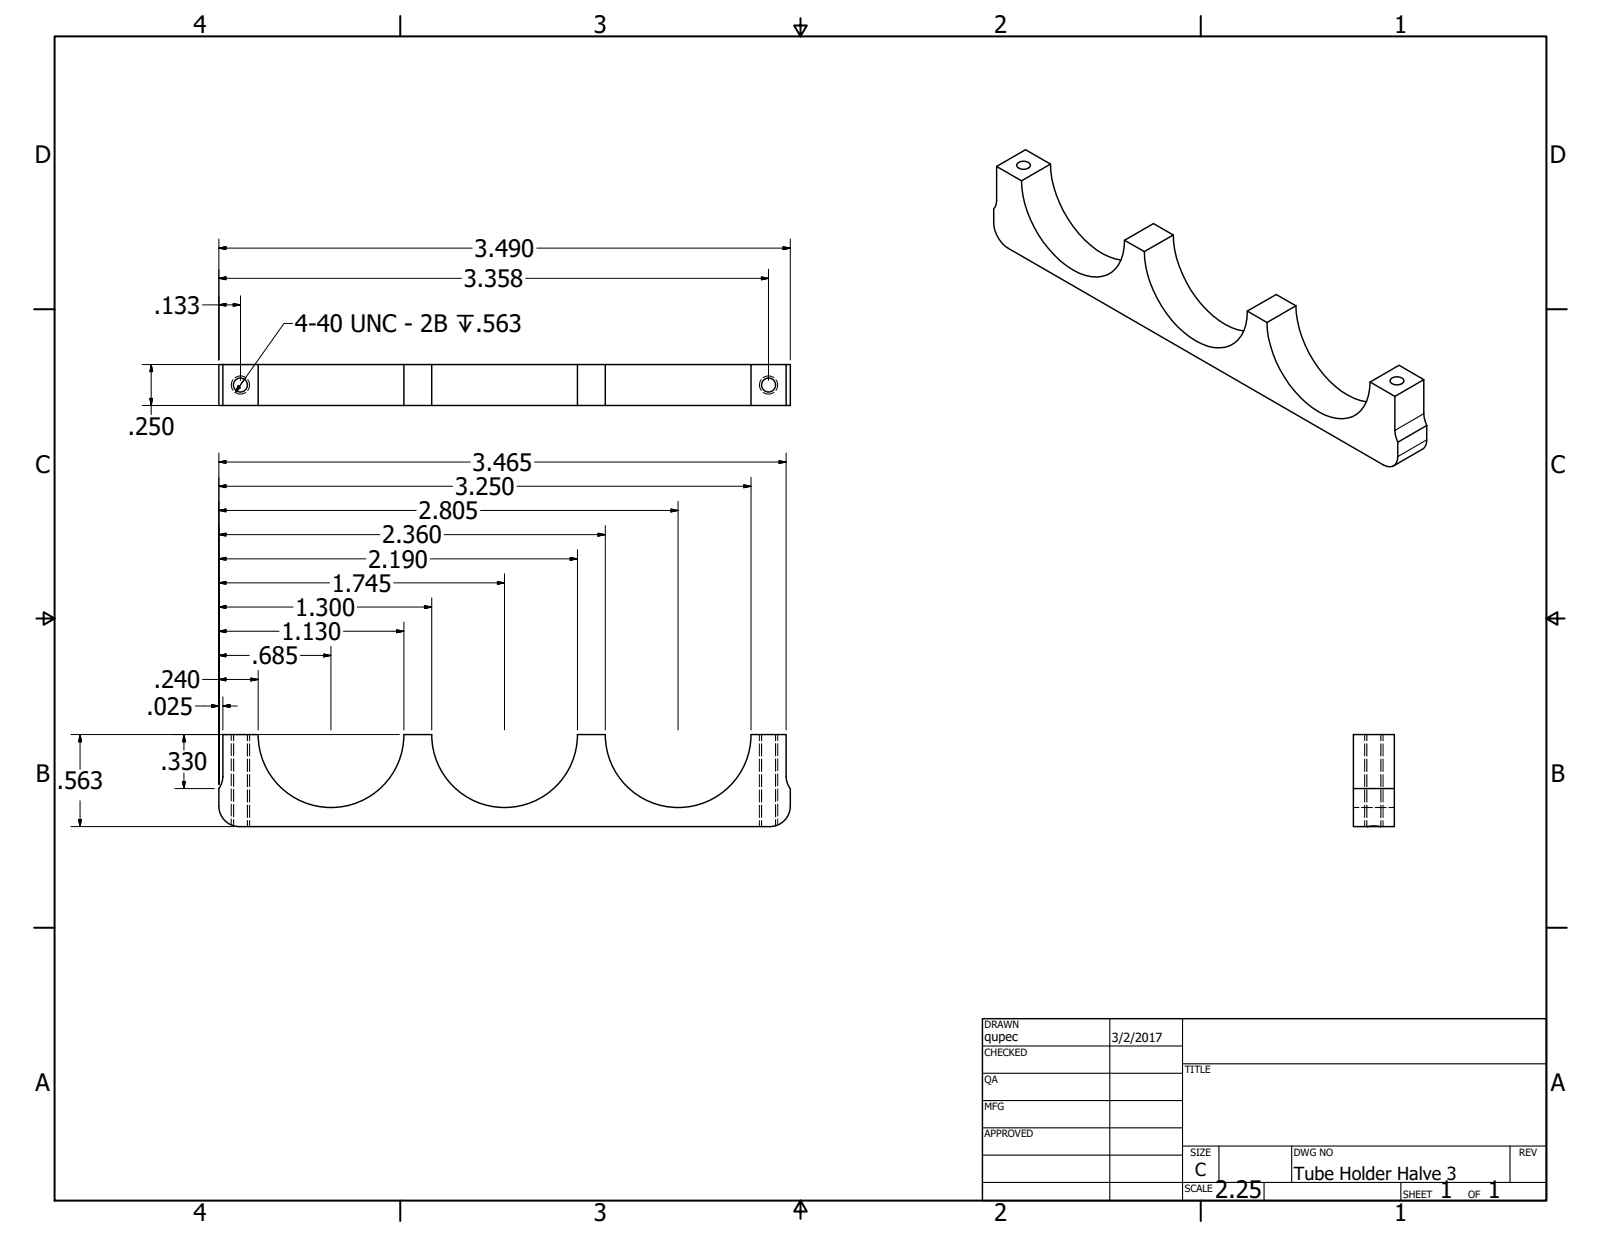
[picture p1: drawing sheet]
<svg xmlns="http://www.w3.org/2000/svg" width="559mm" height="432mm" viewBox="0 0 559 432" stroke-linecap="round" stroke-linejoin="round" font-family="sans-serif">
<!-- layer: Visible (ANSI) -->
<g fill="none" stroke="#000" stroke-width=".51">
<path d="M347.9 58.1v11.9l-.5 2.1-.6 .8v5M347.9 58.1l8.7 5M355 57.1a3.2 3.2 0 0 1 4.5 0l.2 .6a2.78 2.78 0 0 1-4.9 0zM366.6 57.3a39.6 39.6 0 0 0 18.3 31.3l4.3 1.8 2.1 .4M366.6 57.3l-8.7-5-10 5.8M366.6 57.3l-10 5.8M356.6 63.1a39.5 39.5 0 0 0 17.9 31.1 12.6 12.6 0 0 0 13.5 .9 13.3 13.3 0 0 0 4.5-11.2M351.9 86.7l131 75.6M392.5 83.9l6.9 3.9M399.4 87.8a39.8 39.8 0 0 0 18 31.2 12.4 12.4 0 0 0 13.4 .8 13.1 13.1 0 0 0 4.6-11.2M409.5 82a39.8 39.8 0 0 0 18.2 31.3l4.3 1.8 2.1 .4M409.5 82l-6.9-4-10.1 5.9"/>
<path d="M409.5 82l-10.1 5.8M435.4 108.6l6.8 4M442.2 112.6a39.5 39.5 0 0 0 18 31.1 12.6 12.6 0 0 0 13.4 .8 13.5 13.5 0 0 0 4.6-11.2M452.3 106.7a39.4 39.4 0 0 0 18.2 31.3l2.2 1.1 4.2 1.2M452.3 106.7l-6.8-3.9-10.1 5.8M452.3 106.7l-10.1 5.9M77.8 127.3v14.2M90.1 127.3v14.2M141 127.3v14.2M150.7 127.3v14.2M201.5 127.3v14.2M211.3 127.3v14.2h50.8"/>
<path d="M262.1 127.3h-185.7v14.2h134.9M274.4 127.3h1.4v14.2h-13.7M478.2 133.3l10.1-5.8 8.7 5-10.1 5.9M478.2 133.3l8.7 5.1M485.3 132.4a3 3 0 0 1 4.7 .5 2.78 2.78 0 0 1-4.9 0zM486.9 138.4v11.8l.1 1.4 .9 2.8M497 132.5v11.9l.1 1.3 .9 2.8M262.1 141.5v-14.2h12.3v14.2M487.9 154.4v5M498 148.5v5a3.6 3.6 0 0 1-1.5 3.3M498 148.5l-10.1 5.9M77.8 256.4h12.3a25.4 25.4 0 0 0 25.5 25.5 25.4 25.4 0 0 0 25.4-25.5h9.7a25.4 25.4 0 0 0 25.4 25.5 25.4 25.4 0 0 0 25.4-25.5h9.8a25.4 25.4 0 0 0 25.4 25.5 25.4 25.4 0 0 0 25.4-25.5h12.3v15.2l.5 2 .9 1.7v6.1a7.1 7.1 0 0 1-7.1 7.1h-185.2a7.1 7.1 0 0 1-7.1-7.1v-6.1l.9-1.7 .5-2z"/>
<path d="M472.4 256.4h14.3v18.9h-14.3zM472.4 275.3v13.2h4.7M486.7 275.3v13.2h-4.8M477.1 288.5l2.5-.2 2.3 .2M477.1 288.5h4.8"/>
<circle cx="83.9" cy="134.4" r="2.44"/>
<circle cx="268.3" cy="134.4" r="2.44"/>
</g>
<!-- layer: Hidden (ANSI) -->
<g fill="none" stroke="#000" stroke-width=".38">
<path d="M81.5 256.4v2.2M81.5 259.6v4.2M86.4 256.4v2.2M86.4 259.7v4.2M265.8 256.4v2.2M265.8 259.7v4.2M270.7 256.4v2.2M270.7 259.6v4.2M477.1 256.4v2.2M477.1 259.7v4.2M482 256.4v2.2M482 259.7v4.2"/>
<path d="M81.5 264.9v4.3M81.5 270.3v4.2M81.5 275.5v4.3M86.4 265v4.3M86.4 270.4v4.2M86.4 275.7v4.3M265.8 265v4.3M265.8 270.4v4.2M265.8 275.7v4.3M270.7 264.9v4.3M270.7 270.3v4.2M270.7 275.5v4.3"/>
<path d="M477.1 265v4.3M477.1 270.4v4.2M477.1 275.7v4.3M482 265v4.3M482 270.4v4.2M482 275.7v4.3M81.5 280.9v4.2M81.5 286.1v2.2M86.4 281.1v4.3M86.4 286.4v2.1M265.8 281.1v4.3M265.8 286.4v2.1"/>
<path d="M270.7 280.9v4.2M270.7 286.1v2.2M472.4 281.9h1.9M475.2 281.9h3.8M477.1 281.1v4.3M477.1 286.4v2.1M480 281.9h3.8M482 281.1v4.3M482 286.4v2.1M484.8 281.9h1.9"/>
</g>
<!-- layer: Hidden Narrow (ANSI) -->
<g fill="none" stroke="#000" stroke-width=".35">
<path d="M81.3 132.5a3.1 3.1 0 0 0 0 3.8M82.1 137a3 3 0 0 0 3.7 0M82.1 131.8a3 3 0 0 1 3.7 0M86.5 132.5a3.1 3.1 0 0 1 0 3.8M265.7 132.5a3.1 3.1 0 0 0 0 3.8M266.4 137a3.1 3.1 0 0 0 3.7 0M266.4 131.8a3.1 3.1 0 0 1 3.7 0M270.8 132.5a3.1 3.1 0 0 1 0 3.8M80.7 256.4v2.1M80.7 259.6v4.2M87.1 256.4v2.2M87.1 259.7v4.2"/>
<path d="M265 256.4v2.2M265 259.7v4.2M271.5 256.4v2.1M271.5 259.6v4.2M476.3 256.4v2.2M476.3 259.7v4.2M482.7 256.4v2.2M482.7 259.7v4.2M80.7 264.9v4.1M80.7 270.1v4.2M80.7 275.4v4.2M87.1 265v4.3"/>
<path d="M87.1 270.4v4.2M87.1 275.7v4.3M265 265v4.3M265 270.4v4.2M265 275.7v4.3M271.5 264.9v4.1M271.5 270.1v4.2M271.5 275.4v4.2M476.3 265v4.3M476.3 270.4v4.2M476.3 275.7v4.3M482.7 265v4.3"/>
<path d="M482.7 270.4v4.2M482.7 275.7v4.3M80.7 280.7v4.2M80.7 285.9v2.1M87.1 281.1v4.3M87.1 286.4v2.1M265 281.1v4.3M265 286.4v2.1M271.5 280.7v4.2M271.5 285.9v2.1M476.3 281.1v4.3M476.3 286.4v2.1"/>
<path d="M482.7 281.1v4.3M482.7 286.4v2.1"/>
</g>
<!-- layer: Visible Narrow (ANSI) -->
<path d="M497 144.4l-10.1 5.8M498 153.5l-10.1 5.9" fill="none" stroke="#000" stroke-width=".38"/>
<path d="M346.8 77.9a11.3 11.3 0 0 0 5.1 8.8M487.9 159.4a3.1 3.1 0 0 1-1.5 3.2 3.1 3.1 0 0 1-3.5-.3M496.5 156.8l-10.1 5.8" fill="none" stroke="#000" stroke-width=".51"/>
<!-- layer: Border (ANSI) -->
<g fill="none" stroke="#000" stroke-width=".7">
<path d="M19 12.7h520.8v406.4h-520.8zM139.7 5.6v7.1M279.4 6.3v6.4l-2.2-3.8h4.4l-2.2 3.8M419.1 5.6v7.1M11.9 107.9h7.1M539.8 107.9h7.1M12.7 215.9h6.3l-3.8-2.2v4.4l3.8-2.2M539.8 215.9l3.8 2.2v-4.4l-3.8 2.2h6.3M11.9 323.8h7.1M539.8 323.8h7.1M139.7 419.1v7.1M279.4 419.1l2.2 3.8h-4.4l2.2-3.8v6.3"/>
<path d="M419.1 419.1v7.1"/>
</g>
<!-- layer: Title (ANSI) -->
<g fill="none" stroke="#000" stroke-width=".38">
<path d="M387.3 355.6v63.5M412.7 355.6v63.5M342.9 365.1h69.8M342.9 374.6h69.8M412.7 371.3h127.1M342.9 384.2h69.8M342.9 393.7h69.8M342.9 412.7h196.9M342.9 403.2h69.8M412.7 400h127.1M425.4 400v12.7M441.2 412.7v6.4"/>
<path d="M450.8 400v12.7M488.9 412.7v6.4M527 400v12.7"/>
</g>
<path d="M342.9 355.6h196.9v63.5h-196.9z" fill="none" stroke="#000" stroke-width=".51"/>
<!-- layer: Dimension (ANSI) -->
<g fill="none" stroke="#000" stroke-width=".35">
<path d="M76.4 86.6l2.5-.5v1zM76.4 97.2l2.5-.6v1.1zM76.4 86.6h88.4M76.4 83.4v42.3M76.4 97.2h84.7M183.5 97.2h84.7M187.3 86.6h88.5M265.7 96.6l2.5 .6-2.5 .5zM268.2 94v38.8M273.3 86.1l2.5 .5-2.5 .5zM275.8 83.4v42.3M70.7 106.4h13.2"/>
<path d="M76.4 106.4l2.5-.5v1zM81.4 105.9l2.5 .5-2.5 .5zM83.9 103.3v29.5M49.6 127.3h38.9M52.3 139.1h1l-.5 2.4zM52.8 127.3l.5 2.4h-1zM52.8 127.3v17.4M49.6 141.5h26.6M76.4 158.1v115.6M274.4 158.1v96.7M76.4 178.2l2.5-.5v1zM76.4 169.7l2.5-.5v1z"/>
<path d="M76.4 161.3l2.5-.5v.9zM76.4 178.2h68.9M76.4 169.7h81.6M76.4 161.3h87.7M167.7 178.2h69M180.5 169.7h81.6M186.6 161.3h87.8M234.2 177.7l2.5 .5-2.5 .5zM236.7 175v79.8M259.6 169.2l2.5 .5-2.5 .5zM262.1 166.6v88.2M271.9 160.8l2.5 .5-2.5 .4z"/>
<path d="M76.4 195.1l2.5-.5v1zM76.4 186.6l2.5-.5v1zM76.4 195.1h51.3M76.4 186.6h56.2M150.2 195.1h51.3M155 186.6h56.3M199 194.6l2.5 .5-2.5 .5zM201.5 191.9v62.9M208.7 186.1l2.6 .5-2.6 .5zM211.3 183.5v71.3M76.4 211.9l2.5-.5v1zM76.4 203.5l2.5-.5v1z"/>
<path d="M76.4 211.9h25.9M76.4 203.5h38.6M124.7 211.9h26M137.4 203.5h38.7M138.4 219.8l2.6 .5-2.6 .6zM141 217.2v37.6M148.1 211.4l2.6 .5-2.6 .5zM150.7 208.7v46.1M173.6 203l2.5 .5-2.5 .5zM176.1 200.3v54.5M70.7 237.2h19.4M76.4 237.2l2.5-.5v1z"/>
<path d="M76.4 228.8l2.5-.5v1zM76.4 220.3l2.5-.5v1.1zM76.4 228.8h10.6M76.4 220.3h21M87.6 236.7l2.5 .5-2.5 .5zM90.1 234v20.8M104.8 228.8h10.7M113 228.3l2.5 .5-2.5 .5zM115.5 225.6v29.2M119.9 220.3h21.1M24.8 256.4h114.6M27.9 256.4l.5 2.6h-1z"/>
<path d="M27.9 256.4v12.1M64.2 256.4l.5 2.6h-.9zM64.2 256.4v5.5M68.2 246.4h8.2M73.9 245.9l2.5 .5-2.5 .6zM77.8 246.4l2.5-.5v1.1zM77.8 246.4h5M77.8 243.3v11.5M27.9 279.5v9M61 275.3h13.8M63.8 272.8h.9l-.5 2.5zM64.2 269.8v5.5"/>
<path d="M24.8 288.5h57.1M27.4 286.1h1l-.5 2.4z"/>
</g>
<g fill="#000" stroke="#000" stroke-width=".35">
<path d="M76.4 86.6l2.5-.5zM76.4 86.6l2.5-.5v1zM76.4 97.2l2.5-.6zM76.4 97.2l2.5-.6v1.1zM265.7 97.7l2.5-.5zM265.7 96.6l2.5 .6-2.5 .5zM273.3 87.1l2.5-.5zM273.3 86.1l2.5 .5-2.5 .5zM76.4 106.4l2.5-.5zM76.4 106.4l2.5-.5v1zM81.4 106.9l2.5-.5zM81.4 105.9l2.5 .5-2.5 .5z"/>
<path d="M52.3 139.1l.5 2.4zM52.3 139.1h1l-.5 2.4zM52.8 127.3l.5 2.4zM52.8 127.3l.5 2.4h-1zM76.4 178.2l2.5-.5zM76.4 178.2l2.5-.5v1zM76.4 169.7l2.5-.5zM76.4 169.7l2.5-.5v1zM76.4 161.3l2.5-.5zM76.4 161.3l2.5-.5v.9zM234.2 178.7l2.5-.5zM234.2 177.7l2.5 .5-2.5 .5z"/>
<path d="M259.6 170.2l2.5-.5zM259.6 169.2l2.5 .5-2.5 .5zM271.9 161.7l2.5-.4zM271.9 160.8l2.5 .5-2.5 .4zM76.4 195.1l2.5-.5zM76.4 195.1l2.5-.5v1zM76.4 186.6l2.5-.5zM76.4 186.6l2.5-.5v1zM199 195.6l2.5-.5zM199 194.6l2.5 .5-2.5 .5zM208.7 187.1l2.6-.5zM208.7 186.1l2.6 .5-2.6 .5z"/>
<path d="M76.4 220.3l2.5-.5zM76.4 220.3l2.5-.5v1.1zM76.4 211.9l2.5-.5zM76.4 211.9l2.5-.5v1zM76.4 203.5l2.5-.5zM76.4 203.5l2.5-.5v1zM148.1 212.4l2.6-.5zM148.1 211.4l2.6 .5-2.6 .5zM173.6 204l2.5-.5zM173.6 203l2.5 .5-2.5 .5zM76.4 237.2l2.5-.5zM76.4 237.2l2.5-.5v1z"/>
<path d="M76.4 228.8l2.5-.5zM76.4 228.8l2.5-.5v1zM87.6 237.7l2.5-.5zM87.6 236.7l2.5 .5-2.5 .5zM113 229.3l2.5-.5zM113 228.3l2.5 .5-2.5 .5zM138.4 220.9l2.6-.6zM138.4 219.8l2.6 .5-2.6 .6zM27.9 256.4l.5 2.6zM27.9 256.4l.5 2.6h-1zM64.2 256.4l.5 2.6zM64.2 256.4l.5 2.6h-.9z"/>
<path d="M73.9 247l2.5-.6zM73.9 245.9l2.5 .5-2.5 .6zM77.8 246.4l2.5-.5zM77.8 246.4l2.5-.5v1.1zM63.8 272.8l.4 2.5zM63.8 272.8h.9l-.5 2.5zM27.4 286.1l.5 2.4zM27.4 286.1h1l-.5 2.4z"/>
</g>
<!-- layer: Symbol (ANSI) -->
<path d="M102.1 112.9h-3l-15.6 22 2.3-3.1M83.1 134.7l.8 .6-1.8 1.7zM83.5 134.9l-1.4 2.1" fill="none" stroke="#000" stroke-width=".35"/>
<path d="M83.1 134.7l-1 2.3zM83.1 134.7l.8 .6-1.8 1.7z" fill="#000" stroke="#000" stroke-width=".35"/>
<g font-size="8.4">
<text x="67.6" y="11.7">4</text>
<text x="207.3" y="11.7">3</text>
<text x="347" y="11.7">2</text>
<text x="486.7" y="11.7">1</text>
<text x="12.1" y="57">D</text>
<text x="541" y="57">D</text>
<text x="165.7" y="89.7">3.490</text>
<text x="161.9" y="100.2">3.358</text>
<text x="53.7" y="109.5">.133</text>
<text x="102.9" y="116">4-40 UNC - 2B ↧.563</text>
<text x="44.6" y="151.8">.250</text>
<text x="12.4" y="165">C</text>
<text x="165" y="164.3">3.465</text>
<text x="541.3" y="165">C</text>
<text x="158.8" y="172.8">3.250</text>
<text x="146.1" y="181.2">2.805</text>
<text x="133.3" y="189.7">2.360</text>
<text x="128.5" y="198.1">2.190</text>
<text x="115.8" y="206.5">1.745</text>
<text x="103.1" y="214.9">1.300</text>
<text x="98.2" y="223.4">1.130</text>
<text x="87.8" y="231.8">.685</text>
<text x="53.7" y="240.2">.240</text>
<text x="51.1" y="249.5">.025</text>
<text x="56.1" y="268.9">.330</text>
<text x="12.5" y="272.9">B</text>
<text x="19.8" y="275.5">.563</text>
<text x="541.3" y="272.9">B</text>
<text x="12.4" y="380.9">A</text>
<text x="541.3" y="380.9">A</text>
<text x="424.2" y="418.2">2.25</text>
<text x="502.6" y="418.3">1</text>
<text x="519.3" y="418.3">1</text>
<text x="67.6" y="426.2">4</text>
<text x="207.3" y="426.2">3</text>
<text x="347" y="426.2">2</text>
<text x="486.7" y="426.2">1</text>
</g>
<g font-size="6.3">
<text x="417.2" y="410.6">C</text>
<text x="451.6" y="411.9">Tube Holder Halve 3</text>
</g>
<g font-size="4.4">
<text x="343.7" y="363.5">qupec</text>
<text x="388.1" y="363.7">3/2/2017</text>
</g>
<g font-size="3.5">
<text x="343.7" y="358.9">DRAWN</text>
<text x="343.7" y="368.5">CHECKED</text>
<text x="413.5" y="374.6">TITLE</text>
<text x="343.7" y="378">QA</text>
<text x="343.7" y="387.5">MFG</text>
<text x="343.7" y="397.1">APPROVED</text>
<text x="415.5" y="403.4">SIZE</text>
<text x="451.6" y="403.4">DWG NO</text>
<text x="530.3" y="403.4">REV</text>
<text x="413.5" y="416.1">SCALE</text>
<text x="489.7" y="418.3">SHEET</text>
<text x="512.4" y="418.3">OF</text>
</g>
</svg>
